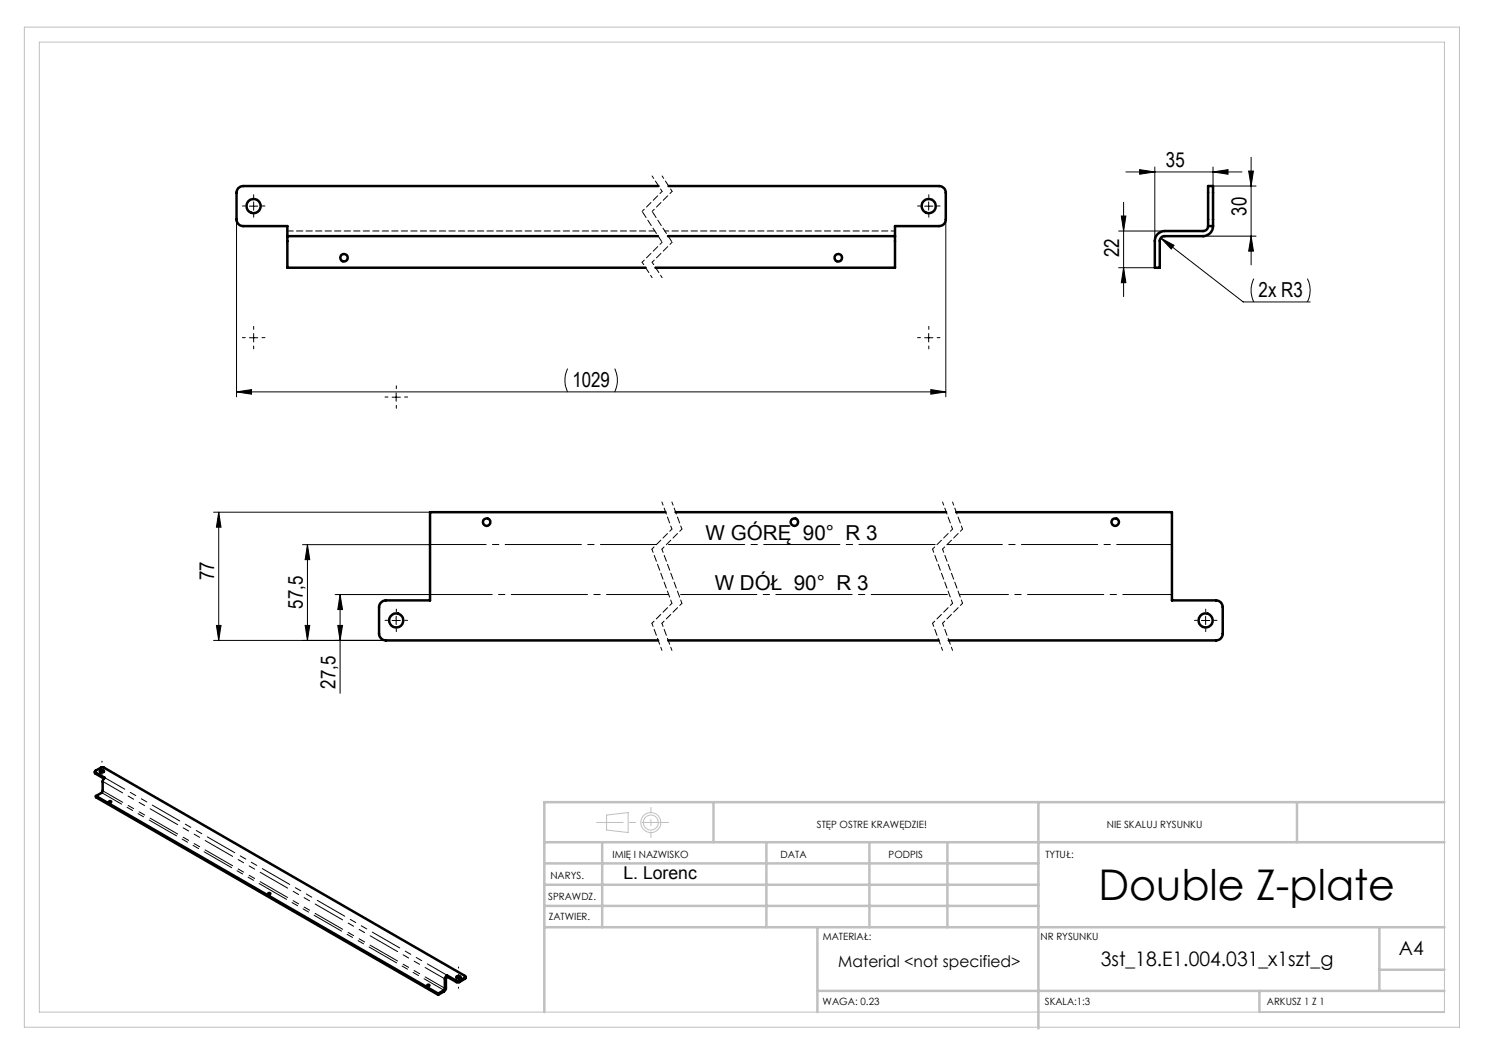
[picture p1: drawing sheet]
<svg xmlns="http://www.w3.org/2000/svg" width="297mm" height="210mm" viewBox="0 0 297 210" stroke-linecap="round" stroke-linejoin="round" font-family="sans-serif">
<g fill="none" stroke="#c0c0c0" stroke-width=".2">
<path d="M4.9 5.4h287v200h-287zM7.9 8.4h281v194h-281zM121.3 163l4.3-.5v4l-4.3-.5z"/>
<circle cx="130.2" cy="164.5" r="2"/>
<circle cx="130.2" cy="164.5" r="1.49"/>
</g>
<g fill="none" stroke="#000" stroke-width=".2">
<path d="M225.2 34.4h23.2M227.9 33.9l3.1 .5-3.1 .4zM231 33.4v14.8M242.6 34.4l3-.5v.9zM242.6 33.4v3.8h8.6M249.7 34.2h1l-.5 3zM250.2 31.5v21.5M47.3 43.9v35.5M49.9 41.2h1.6M50.7 40.4v1.6M184.9 41.2h1.7M185.7 40.4v1.6"/>
<path d="M189.2 43.9v35.5M223.7 53.5h7.3M223.7 46.2h9.2M224.3 43.2h.9l-.5 3zM224.7 40.5v18.8M224.7 53.5l.5 3h-.9zM232.2 47.6l2.6 1.5-.6 .7zM232.2 47.6l16.4 12.8h13.4M240.6 47.2h10.6M250.2 47.2l.5 3h-1zM250.8 55.7a5.4 5.4 0 0 0 0 4.7M261.5 55.7a5.1 5.1 0 0 1 0 4.7"/>
<path d="M47.3 78.4l3-.5v.9zM47.3 78.4h141.9M49.9 67.5h1.6M50.7 66.7v1.7M78.4 79.4h1.7M79.2 78.6v1.6M113.5 73.7a5.4 5.4 0 0 0 0 4.7M122.9 73.7a5.4 5.4 0 0 1 0 4.7M184.9 67.5h1.7M185.7 66.7v1.7M186.2 77.9l3 .5-3 .4zM42.7 102.4h43.3"/>
<path d="M43.7 102.4l.5 3h-.9zM43.7 102.4v25.7M60.5 108.9h25.5M61.5 108.9v19.2M61.5 108.9l.4 3h-.9zM67 118.9h19M68 118.9v19.8M68 118.9l.5 3h-.9zM42.7 128.1h34.5M43.3 125.1h.9l-.5 3zM61 125.1h.9l-.4 3zM67.6 125.1h.9l-.5 3z"/>
<path d="M78.4 124.1h1.7M79.2 123.3v1.6M240.3 124.1h1.7M241.1 123.3v1.6"/>
</g>
<g fill="none" stroke="#000" stroke-width=".2" stroke-dasharray="15.2 1.3 1.3 1.3">
<path d="M50.7 39.5v-.6M185.8 39.5v-.6M49.1 41.2h-.6M50.7 42.9v.5M52.4 41.2h.6M184.1 41.2h-.6M185.8 42.9v.5M187.4 41.2h.6M49.1 67.5h-.6M50.7 65.9v-.6M50.7 69.2v.6M52.4 67.5h.6"/>
<path d="M77.6 79.4h-.6M79.3 77.7v-.5M80.9 79.4h.6M184.1 67.5h-.6M185.8 65.9v-.6M185.8 69.2v.6M187.4 67.5h.6M79.3 81.1v.6M77.6 124.1h-.6M79.3 125.7v.6M79.3 122.4v-.6M80.9 124.1h.6"/>
<path d="M239.5 124.1h-.6M241.1 125.7v.6M241.1 122.4v-.6M242.8 124.1h.6"/>
</g>
<path d="M86 108.9h45.3" fill="none" stroke="#000" stroke-width=".2" stroke-dasharray="15.2 1.3 1.3 1.3" stroke-dashoffset="4"/>
<path d="M86 118.9h47.7" fill="none" stroke="#000" stroke-width=".2" stroke-dasharray="15.2 1.3 1.3 1.3" stroke-dashoffset="2.8"/>
<path d="M133.3 108.9h54.1M135.7 118.9h54.2" fill="none" stroke="#000" stroke-width=".2" stroke-dasharray="15.2 1.3 1.3 1.3" stroke-dashoffset="-.4"/>
<path d="M189.4 108.9h45" fill="none" stroke="#000" stroke-width=".2" stroke-dasharray="15.2 1.3 1.3 1.3" stroke-dashoffset="4.2"/>
<path d="M191.9 118.9h42.5" fill="none" stroke="#000" stroke-width=".2" stroke-dasharray="15.2 1.3 1.3 1.3" stroke-dashoffset="5.4"/>
<g fill="none" stroke="#000" stroke-width=".2" stroke-dasharray="1.3 .6" stroke-dashoffset=".7">
<path d="M130.4 35.2l2 3.1M132.4 38.3l-4 4M132.4 35.2l2 3.1M134.4 38.3l-4 4M128.4 52.4l2 3.1M130.4 52.4l2 3.1M132.4 48.4l-4 4M134.4 48.4l-4 4M134.4 105.8l-4 4M136.4 105.8l-4 4M190.5 105.8l-4 4M192.5 105.8l-4 4"/>
<path d="M134.4 120.7l-4 4M136.4 120.7l-4 4M190.5 120.7l-4 4M192.5 120.7l-4 4"/>
</g>
<path d="M128.4 42.3l4 6.1M130.4 42.3l4 6.1" fill="none" stroke="#000" stroke-width=".2" stroke-dasharray="1.3 .6" stroke-dashoffset="-.2"/>
<path d="M130.4 109.8l4 10.9M132.4 100.4l2 5.4M132.4 109.8l4 10.9M134.4 100.4l2 5.4M186.5 109.8l4 10.9M188.5 100.4l2 5.4M188.5 109.8l4 10.9M190.5 100.4l2 5.4M130.4 124.7l2 5.4M132.4 124.7l2 5.4M186.5 124.7l2 5.4M188.5 124.7l2 5.4" fill="none" stroke="#000" stroke-width=".2" stroke-dasharray="1.3 .6" stroke-dashoffset=".6"/>
<path d="M20.4 156.5v-4.3M91.7 197.6v-4.2" fill="none" stroke="#000" stroke-width=".2" stroke-dasharray="15.2 1.3 1.3 1.3" stroke-dashoffset="15"/>
<path d="M133.7 164.5h-14.4" fill="none" stroke="#c0c0c0" stroke-width=".2" stroke-dasharray="15.2 1.3 1.3 1.3" stroke-dashoffset="10"/>
<path d="M130.2 161.5v6" fill="none" stroke="#c0c0c0" stroke-width=".2" stroke-dasharray="15.2 1.3 1.3 1.3" stroke-dashoffset="14.1"/>
<g fill="none" stroke="#c0c0c0" stroke-width=".5">
<path d="M108.9 176.9h98.8M108.9 172.7h98.8M108.9 168.4h180M120.4 168.4v17M142.7 160.4v8M153.3 168.4v17M173.9 168.4v17M189.5 168.4v17M207.7 160.4v45.3M259.4 160.4v8M288.9 160.4h-180v42M108.9 181.2h98.8"/>
<path d="M108.9 185.4h180M163.5 198.2h125.4M163.5 185.4v17M251.9 198.2v4.2M275.9 185.4v12.8M275.9 193.9h13"/>
</g>
<g fill="#000">
<path d="M242.6 34.4l3-.5v.9zM227.9 33.9l3.1 .5-3.1 .4z"/>
<path d="M47.3 78.4l3-.5v.9zM186.2 77.9l3 .5-3 .4zM232.2 47.6l2 2.2 .6-.7z"/>
<path d="M43.7 102.4l.5 3h-.9zM43.3 125.1h.9l-.5 3zM249.7 34.2h1l-.5 3zM250.2 47.2l.5 3h-1z"/>
<path d="M67.6 125.1h.9l-.5 3zM68 118.9l.5 3h-.9zM61 125.1h.9l-.4 3zM61.5 108.9l.4 3h-.9zM224.7 53.5l.5 3h-.9zM224.3 43.2h.9l-.5 3z"/>
</g>
<g fill="none" stroke="#000" stroke-width=".5">
<path d="M131.7 37.2h-83.1a1.33 1.33 0 0 0-1.3 1.4v5.3a1.33 1.33 0 0 0 1.3 1.3h8.9v2M133.7 37.2h54.1a1.33 1.33 0 0 1 1.4 1.4v5.3a1.33 1.33 0 0 1-1.4 1.3h-8.8v2M57.5 47.2v6.3h71.6M57.5 47.2h74.1M133.6 47.2h45.4M179 47.2v6.3h-47.9M241.6 45.2v-8h1v8M241.6 45.2a.96 .96 0 0 1-1 1h-7.7a1.99 1.99 0 0 0-1.9 2v5.3h1v-5.3a.96 .96 0 0 1 .9-1h7.7a1.99 1.99 0 0 0 2-2M241.6 45.2h1M133.1 102.4h-47.1v17.7h-8.8a1.39 1.39 0 0 0-1.4 1.3v5.3a1.39 1.39 0 0 0 1.4 1.4h54.4M135.1 102.4h54.1M191.2 102.4h43.2v17.7h8.8a1.33 1.33 0 0 1 1.3 1.3v5.3a1.33 1.33 0 0 1-1.3 1.4h-53.4"/>
<path d="M133.6 128.1h54.1M19 154.3l.1 .4 1.7 1M19.2 159.2l1.1-.6 .2-.3v-2.1l.5-.6-1.9-1.1-.1-.2 1.4-.9h.2l72.4 41.8 .1 .2-1.2 .8h-.4l-2.1-1.1M19.2 159.2l68.4 39.5M19.2 159.2v.2l68.4 39.6M20 154.2l.1-.1a.38 .38 0 0 1 .4-.1 .38 .38 0 0 1 .2 .4 .41 .41 0 0 1-.4 .1 .41 .41 0 0 1-.3-.3zM20 154.4l.3-.1 .4 .1M21.8 160.3a.21 .21 0 0 1 .3-.1 .21 .21 0 0 1 .1 .2l-.3 .1zM21.9 160.5h.2M53.8 178.8h.1M85.6 197.2h.1M87.6 198.7v.3"/>
<path d="M89.4 195.3l2.1 1.2h.3l1.2-.8 .1-.3M89.4 195.1l-.4 .7-.1 2.1-1.3 .8M89.4 195.3l-.2 .4v2.1l-.3 .5-1.3 .7M89.4 195.1v.2M91.3 195.5l.3-.1 .5 .1M91.4 195.3a.38 .38 0 0 1 .4-.2 .38 .38 0 0 1 .2 .4v.1a.35 .35 0 0 1-.5 .1 .35 .35 0 0 1-.1-.4z"/>
<circle cx="50.7" cy="41.2" r="1.42"/>
<circle cx="68.8" cy="51.6" r=".74"/>
<circle cx="167.7" cy="51.6" r=".75"/>
<circle cx="185.7" cy="41.2" r="1.41"/>
<circle cx="97.3" cy="104.4" r=".74"/>
<circle cx="158.9" cy="104.4" r=".75"/>
<circle cx="223" cy="104.4" r=".75"/>
<circle cx="79.2" cy="124.1" r="1.42"/>
<circle cx="241.1" cy="124.1" r="1.42"/>
<circle cx="53.9" cy="178.7" r=".18"/>
<circle cx="85.7" cy="197.1" r=".18"/>
</g>
<path d="M133 46.2h46" fill="none" stroke="#000" stroke-width=".2" stroke-dasharray="1.3 .6" stroke-dashoffset=".5"/>
<path d="M57.5 46.2h73.5" fill="none" stroke="#000" stroke-width=".2" stroke-dasharray="1.3 .6" stroke-dashoffset=".1"/>
<path d="M19.1 154.5v.2M88.8 198.3v-.3M89 197.7l.2-.1M89.2 195.7l-.2 .1M91.3 196.4v-.3M91.9 196.1v.3M93 195.7v-.2" fill="none" stroke="#000" stroke-width=".2" stroke-dasharray="6.3 1.3 1.3 1.3 1.3 1.3"/>
<path d="M20.6 156.3l68.4 39.5M21 155.5l68.4 39.6M88.8 198l-68.5-39.5M89 197.7l-68.4-39.5" fill="none" stroke="#000" stroke-width=".2" stroke-dasharray="6.3 1.3 1.3 1.3 1.3 1.3" stroke-dashoffset="1.8"/>
<text font-size="8.5" x="219.7" y="179.9">Double Z-plate</text>
<g font-size="4.1">
<text x="233.2" y="33.4">35</text>
<text x="249.3" y="43.2" transform="rotate(-90 249.3 43.2)">30</text>
<text x="223.8" y="51.4" transform="rotate(-90 223.8 51.4)">22</text>
<text x="251.7" y="59.4">2x R3</text>
<text x="114.5" y="77.4">1029</text>
<text x="141.1" y="108">W GÓRĘ 90° R 3</text>
<text x="42.8" y="116" transform="rotate(-90 42.8 116)">77</text>
<text x="143" y="118">W DÓŁ 90° R 3</text>
<text x="60.6" y="121.8" transform="rotate(-90 60.6 121.8)">57,5</text>
<text x="67.1" y="137.7" transform="rotate(-90 67.1 137.7)">27,5</text>
</g>
<text font-size="4" x="220.1" y="193.3">3st_18.E1.004.031_x1szt_g</text>
<text font-size="3.9" x="279.8" y="190.9">A4</text>
<text font-size="3.5" x="124.7" y="175.7">L. Lorenc</text>
<text font-size="3.2" x="167.7" y="193.3">Material &lt;not specified&gt;</text>
<g font-size="2">
<text x="163.4" y="165.5">STĘP OSTRE KRAWĘDZIE!</text>
<text x="221.4" y="165.6">NIE SKALUJ RYSUNKU</text>
<text x="122.5" y="171.6">IMIĘ I NAZWISKO</text>
<text x="156.1" y="171.6">DATA</text>
<text x="177.7" y="171.6">PODPIS</text>
<text x="209.1" y="171.6">TYTUŁ:</text>
<text x="110.1" y="175.8">NARYS.</text>
<text x="109.6" y="180">SPRAWDZ.</text>
<text x="109.7" y="184.1">ZATWIER.</text>
<text x="164.5" y="187.9">MATERIAŁ:</text>
<text x="208.1" y="188.1">NR RYSUNKU</text>
<text x="164.5" y="201">WAGA: 0.23</text>
<text x="209" y="201">SKALA:1:3</text>
<text x="253.4" y="201">ARKUSZ 1 Z 1</text>
</g>
</svg>
